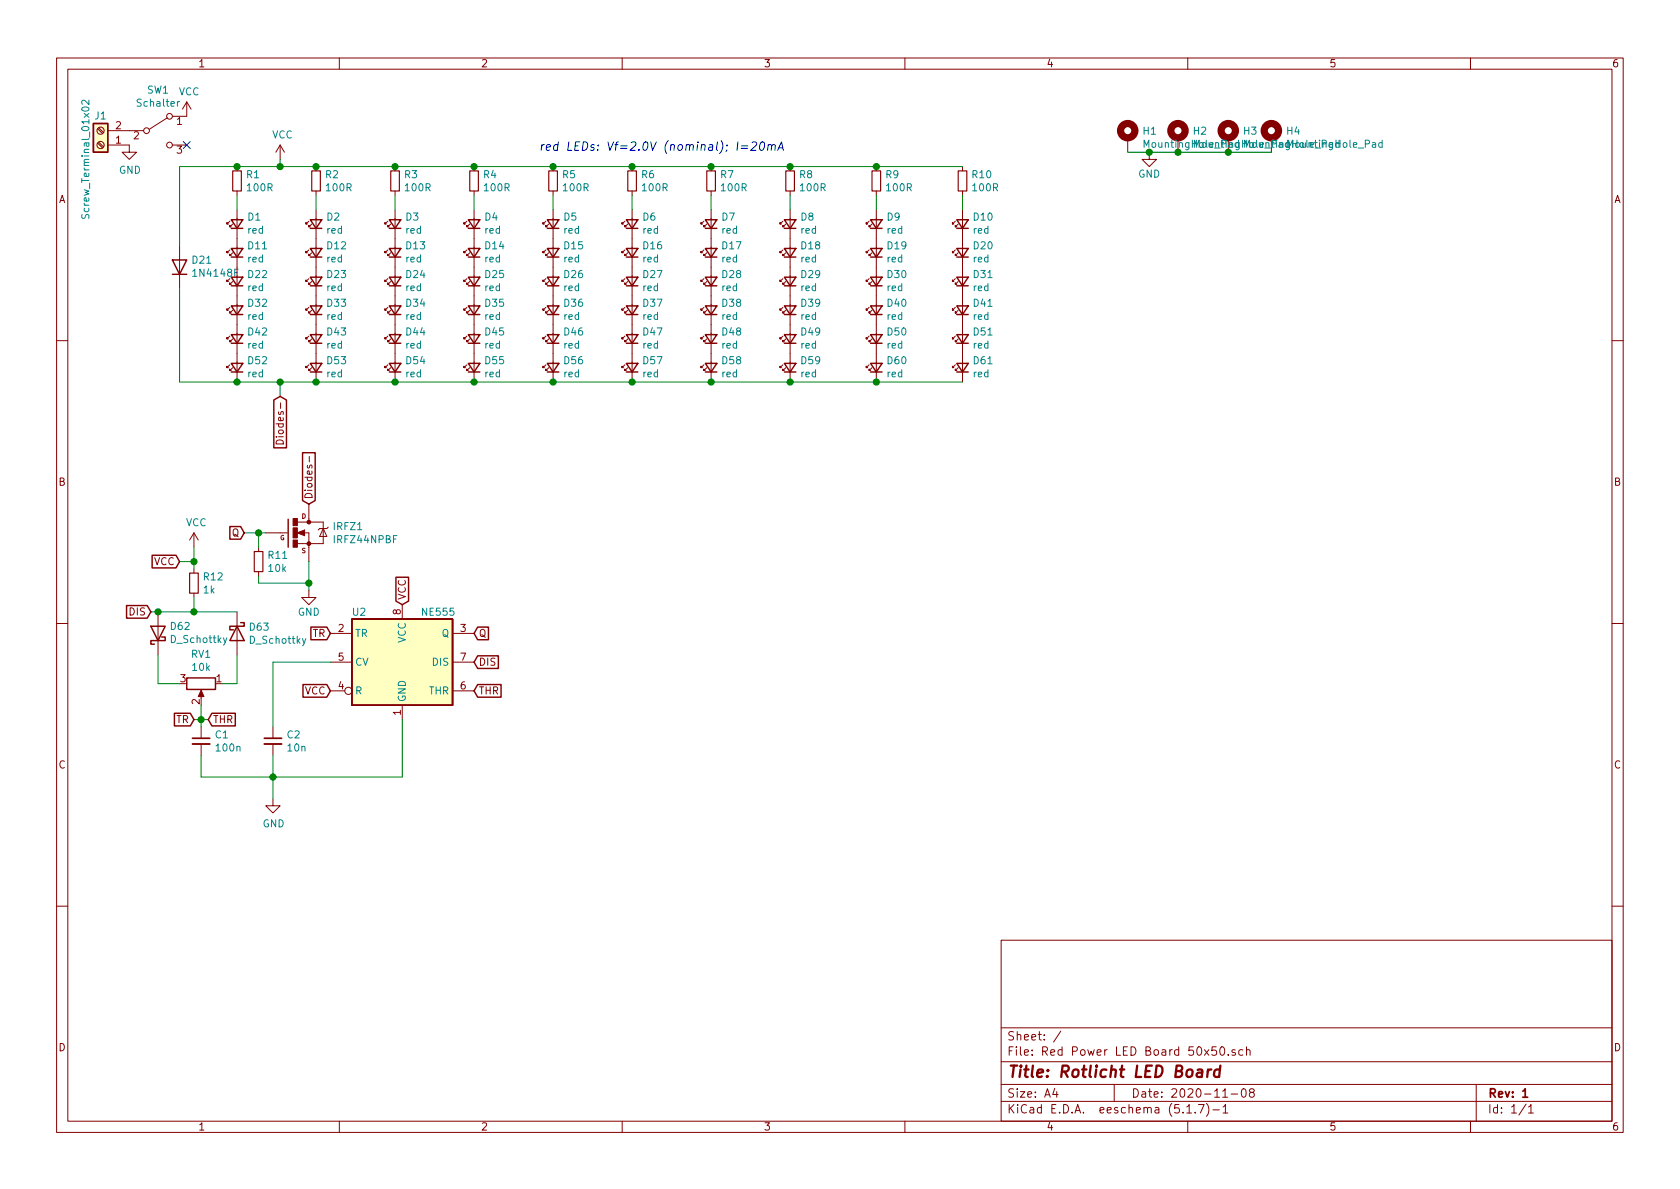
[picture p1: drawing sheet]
EESchema Schematic File Version 4
EELAYER 30 0
EELAYER END
$Descr A4 11693 8268
encoding utf-8
Sheet 1 1
Title "Rotlicht LED Board"
Date "2020-11-08"
Rev "1"
Comp ""
Comment1 ""
Comment2 ""
Comment3 ""
Comment4 ""
$EndDescr
$Comp
L Device:LED_Small D1
U 1 1
P 1650 1550
F 0 "D1" V 1696 1482 50  0000 R CNN
F 1 "red" V 1605 1482 50  0000 R CNN
F 2 "LED_SMD:LED_0805_2012Metric" V 1650 1550 50  0001 C CNN
F 3 "~" V 1650 1550 50  0001 C CNN
F 4 "C84256" H 1650 1550 50  0001 C CNN "LCSC Part #"
	1    1650 1550
	0    -1   -1   0   
$EndComp
$Comp
L Device:R_Small R1
U 1 1
P 1650 1250
F 0 "R1" H 1709 1296 50  0000 L CNN
F 1 "100R" H 1709 1205 50  0000 L CNN
F 2 "Resistor_SMD:R_1206_3216Metric" H 1650 1250 50  0001 C CNN
F 3 "~" H 1650 1250 50  0001 C CNN
F 4 "C17901" H 1650 1250 50  0001 C CNN "LCSC Part #"
	1    1650 1250
	1    0    0    -1  
$EndComp
$Comp
L Device:LED_Small D11
U 1 1
P 1650 1750
F 0 "D11" V 1696 1682 50  0000 R CNN
F 1 "red" V 1605 1682 50  0000 R CNN
F 2 "LED_SMD:LED_0805_2012Metric" V 1650 1750 50  0001 C CNN
F 3 "~" V 1650 1750 50  0001 C CNN
F 4 "C84256" H 1650 1750 50  0001 C CNN "LCSC Part #"
	1    1650 1750
	0    -1   -1   0   
$EndComp
$Comp
L Device:LED_Small D22
U 1 1
P 1650 1950
F 0 "D22" V 1696 1882 50  0000 R CNN
F 1 "red" V 1605 1882 50  0000 R CNN
F 2 "LED_SMD:LED_0805_2012Metric" V 1650 1950 50  0001 C CNN
F 3 "~" V 1650 1950 50  0001 C CNN
F 4 "C84256" H 1650 1950 50  0001 C CNN "LCSC Part #"
	1    1650 1950
	0    -1   -1   0   
$EndComp
$Comp
L Device:LED_Small D32
U 1 1
P 1650 2150
F 0 "D32" V 1696 2082 50  0000 R CNN
F 1 "red" V 1605 2082 50  0000 R CNN
F 2 "LED_SMD:LED_0805_2012Metric" V 1650 2150 50  0001 C CNN
F 3 "~" V 1650 2150 50  0001 C CNN
F 4 "C84256" H 1650 2150 50  0001 C CNN "LCSC Part #"
	1    1650 2150
	0    -1   -1   0   
$EndComp
$Comp
L Device:LED_Small D42
U 1 1
P 1650 2350
F 0 "D42" V 1696 2282 50  0000 R CNN
F 1 "red" V 1605 2282 50  0000 R CNN
F 2 "LED_SMD:LED_0805_2012Metric" V 1650 2350 50  0001 C CNN
F 3 "~" V 1650 2350 50  0001 C CNN
F 4 "C84256" H 1650 2350 50  0001 C CNN "LCSC Part #"
	1    1650 2350
	0    -1   -1   0   
$EndComp
$Comp
L Device:LED_Small D52
U 1 1
P 1650 2550
F 0 "D52" V 1696 2482 50  0000 R CNN
F 1 "red" V 1605 2482 50  0000 R CNN
F 2 "LED_SMD:LED_0805_2012Metric" V 1650 2550 50  0001 C CNN
F 3 "~" V 1650 2550 50  0001 C CNN
F 4 "C84256" H 1650 2550 50  0001 C CNN "LCSC Part #"
	1    1650 2550
	0    -1   -1   0   
$EndComp
$Comp
L Device:LED_Small D2
U 1 1
P 2200 1550
F 0 "D2" V 2246 1482 50  0000 R CNN
F 1 "red" V 2155 1482 50  0000 R CNN
F 2 "LED_SMD:LED_0805_2012Metric" V 2200 1550 50  0001 C CNN
F 3 "~" V 2200 1550 50  0001 C CNN
F 4 "C84256" H 2200 1550 50  0001 C CNN "LCSC Part #"
	1    2200 1550
	0    -1   -1   0   
$EndComp
$Comp
L Device:R_Small R2
U 1 1
P 2200 1250
F 0 "R2" H 2259 1296 50  0000 L CNN
F 1 "100R" H 2259 1205 50  0000 L CNN
F 2 "Resistor_SMD:R_1206_3216Metric" H 2200 1250 50  0001 C CNN
F 3 "~" H 2200 1250 50  0001 C CNN
F 4 "C17901" H 2200 1250 50  0001 C CNN "LCSC Part #"
	1    2200 1250
	1    0    0    -1  
$EndComp
$Comp
L Device:LED_Small D12
U 1 1
P 2200 1750
F 0 "D12" V 2246 1682 50  0000 R CNN
F 1 "red" V 2155 1682 50  0000 R CNN
F 2 "LED_SMD:LED_0805_2012Metric" V 2200 1750 50  0001 C CNN
F 3 "~" V 2200 1750 50  0001 C CNN
F 4 "C84256" H 2200 1750 50  0001 C CNN "LCSC Part #"
	1    2200 1750
	0    -1   -1   0   
$EndComp
$Comp
L Device:LED_Small D23
U 1 1
P 2200 1950
F 0 "D23" V 2246 1882 50  0000 R CNN
F 1 "red" V 2155 1882 50  0000 R CNN
F 2 "LED_SMD:LED_0805_2012Metric" V 2200 1950 50  0001 C CNN
F 3 "~" V 2200 1950 50  0001 C CNN
F 4 "C84256" H 2200 1950 50  0001 C CNN "LCSC Part #"
	1    2200 1950
	0    -1   -1   0   
$EndComp
$Comp
L Device:LED_Small D33
U 1 1
P 2200 2150
F 0 "D33" V 2246 2082 50  0000 R CNN
F 1 "red" V 2155 2082 50  0000 R CNN
F 2 "LED_SMD:LED_0805_2012Metric" V 2200 2150 50  0001 C CNN
F 3 "~" V 2200 2150 50  0001 C CNN
F 4 "C84256" H 2200 2150 50  0001 C CNN "LCSC Part #"
	1    2200 2150
	0    -1   -1   0   
$EndComp
$Comp
L Device:LED_Small D43
U 1 1
P 2200 2350
F 0 "D43" V 2246 2282 50  0000 R CNN
F 1 "red" V 2155 2282 50  0000 R CNN
F 2 "LED_SMD:LED_0805_2012Metric" V 2200 2350 50  0001 C CNN
F 3 "~" V 2200 2350 50  0001 C CNN
F 4 "C84256" H 2200 2350 50  0001 C CNN "LCSC Part #"
	1    2200 2350
	0    -1   -1   0   
$EndComp
$Comp
L Device:LED_Small D53
U 1 1
P 2200 2550
F 0 "D53" V 2246 2482 50  0000 R CNN
F 1 "red" V 2155 2482 50  0000 R CNN
F 2 "LED_SMD:LED_0805_2012Metric" V 2200 2550 50  0001 C CNN
F 3 "~" V 2200 2550 50  0001 C CNN
F 4 "C84256" H 2200 2550 50  0001 C CNN "LCSC Part #"
	1    2200 2550
	0    -1   -1   0   
$EndComp
$Comp
L Device:LED_Small D3
U 1 1
P 2750 1550
F 0 "D3" V 2796 1482 50  0000 R CNN
F 1 "red" V 2705 1482 50  0000 R CNN
F 2 "LED_SMD:LED_0805_2012Metric" V 2750 1550 50  0001 C CNN
F 3 "~" V 2750 1550 50  0001 C CNN
F 4 "C84256" H 2750 1550 50  0001 C CNN "LCSC Part #"
	1    2750 1550
	0    -1   -1   0   
$EndComp
$Comp
L Device:R_Small R3
U 1 1
P 2750 1250
F 0 "R3" H 2809 1296 50  0000 L CNN
F 1 "100R" H 2809 1205 50  0000 L CNN
F 2 "Resistor_SMD:R_1206_3216Metric" H 2750 1250 50  0001 C CNN
F 3 "~" H 2750 1250 50  0001 C CNN
F 4 "C17901" H 2750 1250 50  0001 C CNN "LCSC Part #"
	1    2750 1250
	1    0    0    -1  
$EndComp
$Comp
L Device:LED_Small D13
U 1 1
P 2750 1750
F 0 "D13" V 2796 1682 50  0000 R CNN
F 1 "red" V 2705 1682 50  0000 R CNN
F 2 "LED_SMD:LED_0805_2012Metric" V 2750 1750 50  0001 C CNN
F 3 "~" V 2750 1750 50  0001 C CNN
F 4 "C84256" H 2750 1750 50  0001 C CNN "LCSC Part #"
	1    2750 1750
	0    -1   -1   0   
$EndComp
$Comp
L Device:LED_Small D24
U 1 1
P 2750 1950
F 0 "D24" V 2796 1882 50  0000 R CNN
F 1 "red" V 2705 1882 50  0000 R CNN
F 2 "LED_SMD:LED_0805_2012Metric" V 2750 1950 50  0001 C CNN
F 3 "~" V 2750 1950 50  0001 C CNN
F 4 "C84256" H 2750 1950 50  0001 C CNN "LCSC Part #"
	1    2750 1950
	0    -1   -1   0   
$EndComp
$Comp
L Device:LED_Small D34
U 1 1
P 2750 2150
F 0 "D34" V 2796 2082 50  0000 R CNN
F 1 "red" V 2705 2082 50  0000 R CNN
F 2 "LED_SMD:LED_0805_2012Metric" V 2750 2150 50  0001 C CNN
F 3 "~" V 2750 2150 50  0001 C CNN
F 4 "C84256" H 2750 2150 50  0001 C CNN "LCSC Part #"
	1    2750 2150
	0    -1   -1   0   
$EndComp
$Comp
L Device:LED_Small D44
U 1 1
P 2750 2350
F 0 "D44" V 2796 2282 50  0000 R CNN
F 1 "red" V 2705 2282 50  0000 R CNN
F 2 "LED_SMD:LED_0805_2012Metric" V 2750 2350 50  0001 C CNN
F 3 "~" V 2750 2350 50  0001 C CNN
F 4 "C84256" H 2750 2350 50  0001 C CNN "LCSC Part #"
	1    2750 2350
	0    -1   -1   0   
$EndComp
$Comp
L Device:LED_Small D54
U 1 1
P 2750 2550
F 0 "D54" V 2796 2482 50  0000 R CNN
F 1 "red" V 2705 2482 50  0000 R CNN
F 2 "LED_SMD:LED_0805_2012Metric" V 2750 2550 50  0001 C CNN
F 3 "~" V 2750 2550 50  0001 C CNN
F 4 "C84256" H 2750 2550 50  0001 C CNN "LCSC Part #"
	1    2750 2550
	0    -1   -1   0   
$EndComp
$Comp
L Device:LED_Small D4
U 1 1
P 3300 1550
F 0 "D4" V 3346 1482 50  0000 R CNN
F 1 "red" V 3255 1482 50  0000 R CNN
F 2 "LED_SMD:LED_0805_2012Metric" V 3300 1550 50  0001 C CNN
F 3 "~" V 3300 1550 50  0001 C CNN
F 4 "C84256" H 3300 1550 50  0001 C CNN "LCSC Part #"
	1    3300 1550
	0    -1   -1   0   
$EndComp
$Comp
L Device:R_Small R4
U 1 1
P 3300 1250
F 0 "R4" H 3359 1296 50  0000 L CNN
F 1 "100R" H 3359 1205 50  0000 L CNN
F 2 "Resistor_SMD:R_1206_3216Metric" H 3300 1250 50  0001 C CNN
F 3 "~" H 3300 1250 50  0001 C CNN
F 4 "C17901" H 3300 1250 50  0001 C CNN "LCSC Part #"
	1    3300 1250
	1    0    0    -1  
$EndComp
$Comp
L Device:LED_Small D14
U 1 1
P 3300 1750
F 0 "D14" V 3346 1682 50  0000 R CNN
F 1 "red" V 3255 1682 50  0000 R CNN
F 2 "LED_SMD:LED_0805_2012Metric" V 3300 1750 50  0001 C CNN
F 3 "~" V 3300 1750 50  0001 C CNN
F 4 "C84256" H 3300 1750 50  0001 C CNN "LCSC Part #"
	1    3300 1750
	0    -1   -1   0   
$EndComp
$Comp
L Device:LED_Small D25
U 1 1
P 3300 1950
F 0 "D25" V 3346 1882 50  0000 R CNN
F 1 "red" V 3255 1882 50  0000 R CNN
F 2 "LED_SMD:LED_0805_2012Metric" V 3300 1950 50  0001 C CNN
F 3 "~" V 3300 1950 50  0001 C CNN
F 4 "C84256" H 3300 1950 50  0001 C CNN "LCSC Part #"
	1    3300 1950
	0    -1   -1   0   
$EndComp
$Comp
L Device:LED_Small D35
U 1 1
P 3300 2150
F 0 "D35" V 3346 2082 50  0000 R CNN
F 1 "red" V 3255 2082 50  0000 R CNN
F 2 "LED_SMD:LED_0805_2012Metric" V 3300 2150 50  0001 C CNN
F 3 "~" V 3300 2150 50  0001 C CNN
F 4 "C84256" H 3300 2150 50  0001 C CNN "LCSC Part #"
	1    3300 2150
	0    -1   -1   0   
$EndComp
$Comp
L Device:LED_Small D45
U 1 1
P 3300 2350
F 0 "D45" V 3346 2282 50  0000 R CNN
F 1 "red" V 3255 2282 50  0000 R CNN
F 2 "LED_SMD:LED_0805_2012Metric" V 3300 2350 50  0001 C CNN
F 3 "~" V 3300 2350 50  0001 C CNN
F 4 "C84256" H 3300 2350 50  0001 C CNN "LCSC Part #"
	1    3300 2350
	0    -1   -1   0   
$EndComp
$Comp
L Device:LED_Small D55
U 1 1
P 3300 2550
F 0 "D55" V 3346 2482 50  0000 R CNN
F 1 "red" V 3255 2482 50  0000 R CNN
F 2 "LED_SMD:LED_0805_2012Metric" V 3300 2550 50  0001 C CNN
F 3 "~" V 3300 2550 50  0001 C CNN
F 4 "C84256" H 3300 2550 50  0001 C CNN "LCSC Part #"
	1    3300 2550
	0    -1   -1   0   
$EndComp
$Comp
L Device:LED_Small D5
U 1 1
P 3850 1550
F 0 "D5" V 3896 1482 50  0000 R CNN
F 1 "red" V 3805 1482 50  0000 R CNN
F 2 "LED_SMD:LED_0805_2012Metric" V 3850 1550 50  0001 C CNN
F 3 "~" V 3850 1550 50  0001 C CNN
F 4 "C84256" H 3850 1550 50  0001 C CNN "LCSC Part #"
	1    3850 1550
	0    -1   -1   0   
$EndComp
$Comp
L Device:R_Small R5
U 1 1
P 3850 1250
F 0 "R5" H 3909 1296 50  0000 L CNN
F 1 "100R" H 3909 1205 50  0000 L CNN
F 2 "Resistor_SMD:R_1206_3216Metric" H 3850 1250 50  0001 C CNN
F 3 "~" H 3850 1250 50  0001 C CNN
F 4 "C17901" H 3850 1250 50  0001 C CNN "LCSC Part #"
	1    3850 1250
	1    0    0    -1  
$EndComp
$Comp
L Device:LED_Small D15
U 1 1
P 3850 1750
F 0 "D15" V 3896 1682 50  0000 R CNN
F 1 "red" V 3805 1682 50  0000 R CNN
F 2 "LED_SMD:LED_0805_2012Metric" V 3850 1750 50  0001 C CNN
F 3 "~" V 3850 1750 50  0001 C CNN
F 4 "C84256" H 3850 1750 50  0001 C CNN "LCSC Part #"
	1    3850 1750
	0    -1   -1   0   
$EndComp
$Comp
L Device:LED_Small D26
U 1 1
P 3850 1950
F 0 "D26" V 3896 1882 50  0000 R CNN
F 1 "red" V 3805 1882 50  0000 R CNN
F 2 "LED_SMD:LED_0805_2012Metric" V 3850 1950 50  0001 C CNN
F 3 "~" V 3850 1950 50  0001 C CNN
F 4 "C84256" H 3850 1950 50  0001 C CNN "LCSC Part #"
	1    3850 1950
	0    -1   -1   0   
$EndComp
$Comp
L Device:LED_Small D36
U 1 1
P 3850 2150
F 0 "D36" V 3896 2082 50  0000 R CNN
F 1 "red" V 3805 2082 50  0000 R CNN
F 2 "LED_SMD:LED_0805_2012Metric" V 3850 2150 50  0001 C CNN
F 3 "~" V 3850 2150 50  0001 C CNN
F 4 "C84256" H 3850 2150 50  0001 C CNN "LCSC Part #"
	1    3850 2150
	0    -1   -1   0   
$EndComp
$Comp
L Device:LED_Small D46
U 1 1
P 3850 2350
F 0 "D46" V 3896 2282 50  0000 R CNN
F 1 "red" V 3805 2282 50  0000 R CNN
F 2 "LED_SMD:LED_0805_2012Metric" V 3850 2350 50  0001 C CNN
F 3 "~" V 3850 2350 50  0001 C CNN
F 4 "C84256" H 3850 2350 50  0001 C CNN "LCSC Part #"
	1    3850 2350
	0    -1   -1   0   
$EndComp
$Comp
L Device:LED_Small D56
U 1 1
P 3850 2550
F 0 "D56" V 3896 2482 50  0000 R CNN
F 1 "red" V 3805 2482 50  0000 R CNN
F 2 "LED_SMD:LED_0805_2012Metric" V 3850 2550 50  0001 C CNN
F 3 "~" V 3850 2550 50  0001 C CNN
F 4 "C84256" H 3850 2550 50  0001 C CNN "LCSC Part #"
	1    3850 2550
	0    -1   -1   0   
$EndComp
$Comp
L Device:LED_Small D6
U 1 1
P 4400 1550
F 0 "D6" V 4446 1482 50  0000 R CNN
F 1 "red" V 4355 1482 50  0000 R CNN
F 2 "LED_SMD:LED_0805_2012Metric" V 4400 1550 50  0001 C CNN
F 3 "~" V 4400 1550 50  0001 C CNN
F 4 "C84256" H 4400 1550 50  0001 C CNN "LCSC Part #"
	1    4400 1550
	0    -1   -1   0   
$EndComp
$Comp
L Device:R_Small R6
U 1 1
P 4400 1250
F 0 "R6" H 4459 1296 50  0000 L CNN
F 1 "100R" H 4459 1205 50  0000 L CNN
F 2 "Resistor_SMD:R_1206_3216Metric" H 4400 1250 50  0001 C CNN
F 3 "~" H 4400 1250 50  0001 C CNN
F 4 "C17901" H 4400 1250 50  0001 C CNN "LCSC Part #"
	1    4400 1250
	1    0    0    -1  
$EndComp
$Comp
L Device:LED_Small D16
U 1 1
P 4400 1750
F 0 "D16" V 4446 1682 50  0000 R CNN
F 1 "red" V 4355 1682 50  0000 R CNN
F 2 "LED_SMD:LED_0805_2012Metric" V 4400 1750 50  0001 C CNN
F 3 "~" V 4400 1750 50  0001 C CNN
F 4 "C84256" H 4400 1750 50  0001 C CNN "LCSC Part #"
	1    4400 1750
	0    -1   -1   0   
$EndComp
$Comp
L Device:LED_Small D27
U 1 1
P 4400 1950
F 0 "D27" V 4446 1882 50  0000 R CNN
F 1 "red" V 4355 1882 50  0000 R CNN
F 2 "LED_SMD:LED_0805_2012Metric" V 4400 1950 50  0001 C CNN
F 3 "~" V 4400 1950 50  0001 C CNN
F 4 "C84256" H 4400 1950 50  0001 C CNN "LCSC Part #"
	1    4400 1950
	0    -1   -1   0   
$EndComp
$Comp
L Device:LED_Small D37
U 1 1
P 4400 2150
F 0 "D37" V 4446 2082 50  0000 R CNN
F 1 "red" V 4355 2082 50  0000 R CNN
F 2 "LED_SMD:LED_0805_2012Metric" V 4400 2150 50  0001 C CNN
F 3 "~" V 4400 2150 50  0001 C CNN
F 4 "C84256" H 4400 2150 50  0001 C CNN "LCSC Part #"
	1    4400 2150
	0    -1   -1   0   
$EndComp
$Comp
L Device:LED_Small D47
U 1 1
P 4400 2350
F 0 "D47" V 4446 2282 50  0000 R CNN
F 1 "red" V 4355 2282 50  0000 R CNN
F 2 "LED_SMD:LED_0805_2012Metric" V 4400 2350 50  0001 C CNN
F 3 "~" V 4400 2350 50  0001 C CNN
F 4 "C84256" H 4400 2350 50  0001 C CNN "LCSC Part #"
	1    4400 2350
	0    -1   -1   0   
$EndComp
$Comp
L Device:LED_Small D57
U 1 1
P 4400 2550
F 0 "D57" V 4446 2482 50  0000 R CNN
F 1 "red" V 4355 2482 50  0000 R CNN
F 2 "LED_SMD:LED_0805_2012Metric" V 4400 2550 50  0001 C CNN
F 3 "~" V 4400 2550 50  0001 C CNN
F 4 "C84256" H 4400 2550 50  0001 C CNN "LCSC Part #"
	1    4400 2550
	0    -1   -1   0   
$EndComp
$Comp
L Device:LED_Small D7
U 1 1
P 4950 1550
F 0 "D7" V 4996 1482 50  0000 R CNN
F 1 "red" V 4905 1482 50  0000 R CNN
F 2 "LED_SMD:LED_0805_2012Metric" V 4950 1550 50  0001 C CNN
F 3 "~" V 4950 1550 50  0001 C CNN
F 4 "C84256" H 4950 1550 50  0001 C CNN "LCSC Part #"
	1    4950 1550
	0    -1   -1   0   
$EndComp
$Comp
L Device:R_Small R7
U 1 1
P 4950 1250
F 0 "R7" H 5009 1296 50  0000 L CNN
F 1 "100R" H 5009 1205 50  0000 L CNN
F 2 "Resistor_SMD:R_1206_3216Metric" H 4950 1250 50  0001 C CNN
F 3 "~" H 4950 1250 50  0001 C CNN
F 4 "C17901" H 4950 1250 50  0001 C CNN "LCSC Part #"
	1    4950 1250
	1    0    0    -1  
$EndComp
$Comp
L Device:LED_Small D17
U 1 1
P 4950 1750
F 0 "D17" V 4996 1682 50  0000 R CNN
F 1 "red" V 4905 1682 50  0000 R CNN
F 2 "LED_SMD:LED_0805_2012Metric" V 4950 1750 50  0001 C CNN
F 3 "~" V 4950 1750 50  0001 C CNN
F 4 "C84256" H 4950 1750 50  0001 C CNN "LCSC Part #"
	1    4950 1750
	0    -1   -1   0   
$EndComp
$Comp
L Device:LED_Small D28
U 1 1
P 4950 1950
F 0 "D28" V 4996 1882 50  0000 R CNN
F 1 "red" V 4905 1882 50  0000 R CNN
F 2 "LED_SMD:LED_0805_2012Metric" V 4950 1950 50  0001 C CNN
F 3 "~" V 4950 1950 50  0001 C CNN
F 4 "C84256" H 4950 1950 50  0001 C CNN "LCSC Part #"
	1    4950 1950
	0    -1   -1   0   
$EndComp
$Comp
L Device:LED_Small D38
U 1 1
P 4950 2150
F 0 "D38" V 4996 2082 50  0000 R CNN
F 1 "red" V 4905 2082 50  0000 R CNN
F 2 "LED_SMD:LED_0805_2012Metric" V 4950 2150 50  0001 C CNN
F 3 "~" V 4950 2150 50  0001 C CNN
F 4 "C84256" H 4950 2150 50  0001 C CNN "LCSC Part #"
	1    4950 2150
	0    -1   -1   0   
$EndComp
$Comp
L Device:LED_Small D48
U 1 1
P 4950 2350
F 0 "D48" V 4996 2282 50  0000 R CNN
F 1 "red" V 4905 2282 50  0000 R CNN
F 2 "LED_SMD:LED_0805_2012Metric" V 4950 2350 50  0001 C CNN
F 3 "~" V 4950 2350 50  0001 C CNN
F 4 "C84256" H 4950 2350 50  0001 C CNN "LCSC Part #"
	1    4950 2350
	0    -1   -1   0   
$EndComp
$Comp
L Device:LED_Small D58
U 1 1
P 4950 2550
F 0 "D58" V 4996 2482 50  0000 R CNN
F 1 "red" V 4905 2482 50  0000 R CNN
F 2 "LED_SMD:LED_0805_2012Metric" V 4950 2550 50  0001 C CNN
F 3 "~" V 4950 2550 50  0001 C CNN
F 4 "C84256" H 4950 2550 50  0001 C CNN "LCSC Part #"
	1    4950 2550
	0    -1   -1   0   
$EndComp
$Comp
L Device:LED_Small D8
U 1 1
P 5500 1550
F 0 "D8" V 5546 1482 50  0000 R CNN
F 1 "red" V 5455 1482 50  0000 R CNN
F 2 "LED_SMD:LED_0805_2012Metric" V 5500 1550 50  0001 C CNN
F 3 "~" V 5500 1550 50  0001 C CNN
F 4 "C84256" H 5500 1550 50  0001 C CNN "LCSC Part #"
	1    5500 1550
	0    -1   -1   0   
$EndComp
$Comp
L Device:R_Small R8
U 1 1
P 5500 1250
F 0 "R8" H 5559 1296 50  0000 L CNN
F 1 "100R" H 5559 1205 50  0000 L CNN
F 2 "Resistor_SMD:R_1206_3216Metric" H 5500 1250 50  0001 C CNN
F 3 "~" H 5500 1250 50  0001 C CNN
F 4 "C17901" H 5500 1250 50  0001 C CNN "LCSC Part #"
	1    5500 1250
	1    0    0    -1  
$EndComp
$Comp
L Device:LED_Small D18
U 1 1
P 5500 1750
F 0 "D18" V 5546 1682 50  0000 R CNN
F 1 "red" V 5455 1682 50  0000 R CNN
F 2 "LED_SMD:LED_0805_2012Metric" V 5500 1750 50  0001 C CNN
F 3 "~" V 5500 1750 50  0001 C CNN
F 4 "C84256" H 5500 1750 50  0001 C CNN "LCSC Part #"
	1    5500 1750
	0    -1   -1   0   
$EndComp
$Comp
L Device:LED_Small D29
U 1 1
P 5500 1950
F 0 "D29" V 5546 1882 50  0000 R CNN
F 1 "red" V 5455 1882 50  0000 R CNN
F 2 "LED_SMD:LED_0805_2012Metric" V 5500 1950 50  0001 C CNN
F 3 "~" V 5500 1950 50  0001 C CNN
F 4 "C84256" H 5500 1950 50  0001 C CNN "LCSC Part #"
	1    5500 1950
	0    -1   -1   0   
$EndComp
$Comp
L Device:LED_Small D39
U 1 1
P 5500 2150
F 0 "D39" V 5546 2082 50  0000 R CNN
F 1 "red" V 5455 2082 50  0000 R CNN
F 2 "LED_SMD:LED_0805_2012Metric" V 5500 2150 50  0001 C CNN
F 3 "~" V 5500 2150 50  0001 C CNN
F 4 "C84256" H 5500 2150 50  0001 C CNN "LCSC Part #"
	1    5500 2150
	0    -1   -1   0   
$EndComp
$Comp
L Device:LED_Small D49
U 1 1
P 5500 2350
F 0 "D49" V 5546 2282 50  0000 R CNN
F 1 "red" V 5455 2282 50  0000 R CNN
F 2 "LED_SMD:LED_0805_2012Metric" V 5500 2350 50  0001 C CNN
F 3 "~" V 5500 2350 50  0001 C CNN
F 4 "C84256" H 5500 2350 50  0001 C CNN "LCSC Part #"
	1    5500 2350
	0    -1   -1   0   
$EndComp
$Comp
L Device:LED_Small D59
U 1 1
P 5500 2550
F 0 "D59" V 5546 2482 50  0000 R CNN
F 1 "red" V 5455 2482 50  0000 R CNN
F 2 "LED_SMD:LED_0805_2012Metric" V 5500 2550 50  0001 C CNN
F 3 "~" V 5500 2550 50  0001 C CNN
F 4 "C84256" H 5500 2550 50  0001 C CNN "LCSC Part #"
	1    5500 2550
	0    -1   -1   0   
$EndComp
$Comp
L Device:LED_Small D9
U 1 1
P 6100 1550
F 0 "D9" V 6146 1482 50  0000 R CNN
F 1 "red" V 6055 1482 50  0000 R CNN
F 2 "LED_SMD:LED_0805_2012Metric" V 6100 1550 50  0001 C CNN
F 3 "~" V 6100 1550 50  0001 C CNN
F 4 "C84256" H 6100 1550 50  0001 C CNN "LCSC Part #"
	1    6100 1550
	0    -1   -1   0   
$EndComp
$Comp
L Device:R_Small R9
U 1 1
P 6100 1250
F 0 "R9" H 6159 1296 50  0000 L CNN
F 1 "100R" H 6159 1205 50  0000 L CNN
F 2 "Resistor_SMD:R_1206_3216Metric" H 6100 1250 50  0001 C CNN
F 3 "~" H 6100 1250 50  0001 C CNN
F 4 "C17901" H 6100 1250 50  0001 C CNN "LCSC Part #"
	1    6100 1250
	1    0    0    -1  
$EndComp
$Comp
L Device:LED_Small D19
U 1 1
P 6100 1750
F 0 "D19" V 6146 1682 50  0000 R CNN
F 1 "red" V 6055 1682 50  0000 R CNN
F 2 "LED_SMD:LED_0805_2012Metric" V 6100 1750 50  0001 C CNN
F 3 "~" V 6100 1750 50  0001 C CNN
F 4 "C84256" H 6100 1750 50  0001 C CNN "LCSC Part #"
	1    6100 1750
	0    -1   -1   0   
$EndComp
$Comp
L Device:LED_Small D30
U 1 1
P 6100 1950
F 0 "D30" V 6146 1882 50  0000 R CNN
F 1 "red" V 6055 1882 50  0000 R CNN
F 2 "LED_SMD:LED_0805_2012Metric" V 6100 1950 50  0001 C CNN
F 3 "~" V 6100 1950 50  0001 C CNN
F 4 "C84256" H 6100 1950 50  0001 C CNN "LCSC Part #"
	1    6100 1950
	0    -1   -1   0   
$EndComp
$Comp
L Device:LED_Small D40
U 1 1
P 6100 2150
F 0 "D40" V 6146 2082 50  0000 R CNN
F 1 "red" V 6055 2082 50  0000 R CNN
F 2 "LED_SMD:LED_0805_2012Metric" V 6100 2150 50  0001 C CNN
F 3 "~" V 6100 2150 50  0001 C CNN
F 4 "C84256" H 6100 2150 50  0001 C CNN "LCSC Part #"
	1    6100 2150
	0    -1   -1   0   
$EndComp
$Comp
L Device:LED_Small D50
U 1 1
P 6100 2350
F 0 "D50" V 6146 2282 50  0000 R CNN
F 1 "red" V 6055 2282 50  0000 R CNN
F 2 "LED_SMD:LED_0805_2012Metric" V 6100 2350 50  0001 C CNN
F 3 "~" V 6100 2350 50  0001 C CNN
F 4 "C84256" H 6100 2350 50  0001 C CNN "LCSC Part #"
	1    6100 2350
	0    -1   -1   0   
$EndComp
$Comp
L Device:LED_Small D60
U 1 1
P 6100 2550
F 0 "D60" V 6146 2482 50  0000 R CNN
F 1 "red" V 6055 2482 50  0000 R CNN
F 2 "LED_SMD:LED_0805_2012Metric" V 6100 2550 50  0001 C CNN
F 3 "~" V 6100 2550 50  0001 C CNN
F 4 "C84256" H 6100 2550 50  0001 C CNN "LCSC Part #"
	1    6100 2550
	0    -1   -1   0   
$EndComp
$Comp
L Device:LED_Small D10
U 1 1
P 6700 1550
F 0 "D10" V 6746 1482 50  0000 R CNN
F 1 "red" V 6655 1482 50  0000 R CNN
F 2 "LED_SMD:LED_0805_2012Metric" V 6700 1550 50  0001 C CNN
F 3 "~" V 6700 1550 50  0001 C CNN
F 4 "C84256" H 6700 1550 50  0001 C CNN "LCSC Part #"
	1    6700 1550
	0    -1   -1   0   
$EndComp
$Comp
L Device:R_Small R10
U 1 1
P 6700 1250
F 0 "R10" H 6759 1296 50  0000 L CNN
F 1 "100R" H 6759 1205 50  0000 L CNN
F 2 "Resistor_SMD:R_1206_3216Metric" H 6700 1250 50  0001 C CNN
F 3 "~" H 6700 1250 50  0001 C CNN
F 4 "C17901" H 6700 1250 50  0001 C CNN "LCSC Part #"
	1    6700 1250
	1    0    0    -1  
$EndComp
$Comp
L Device:LED_Small D20
U 1 1
P 6700 1750
F 0 "D20" V 6746 1682 50  0000 R CNN
F 1 "red" V 6655 1682 50  0000 R CNN
F 2 "LED_SMD:LED_0805_2012Metric" V 6700 1750 50  0001 C CNN
F 3 "~" V 6700 1750 50  0001 C CNN
F 4 "C84256" H 6700 1750 50  0001 C CNN "LCSC Part #"
	1    6700 1750
	0    -1   -1   0   
$EndComp
$Comp
L Device:LED_Small D31
U 1 1
P 6700 1950
F 0 "D31" V 6746 1882 50  0000 R CNN
F 1 "red" V 6655 1882 50  0000 R CNN
F 2 "LED_SMD:LED_0805_2012Metric" V 6700 1950 50  0001 C CNN
F 3 "~" V 6700 1950 50  0001 C CNN
F 4 "C84256" H 6700 1950 50  0001 C CNN "LCSC Part #"
	1    6700 1950
	0    -1   -1   0   
$EndComp
$Comp
L Device:LED_Small D41
U 1 1
P 6700 2150
F 0 "D41" V 6746 2082 50  0000 R CNN
F 1 "red" V 6655 2082 50  0000 R CNN
F 2 "LED_SMD:LED_0805_2012Metric" V 6700 2150 50  0001 C CNN
F 3 "~" V 6700 2150 50  0001 C CNN
F 4 "C84256" H 6700 2150 50  0001 C CNN "LCSC Part #"
	1    6700 2150
	0    -1   -1   0   
$EndComp
$Comp
L Device:LED_Small D51
U 1 1
P 6700 2350
F 0 "D51" V 6746 2282 50  0000 R CNN
F 1 "red" V 6655 2282 50  0000 R CNN
F 2 "LED_SMD:LED_0805_2012Metric" V 6700 2350 50  0001 C CNN
F 3 "~" V 6700 2350 50  0001 C CNN
F 4 "C84256" H 6700 2350 50  0001 C CNN "LCSC Part #"
	1    6700 2350
	0    -1   -1   0   
$EndComp
$Comp
L Device:LED_Small D61
U 1 1
P 6700 2550
F 0 "D61" V 6746 2482 50  0000 R CNN
F 1 "red" V 6655 2482 50  0000 R CNN
F 2 "LED_SMD:LED_0805_2012Metric" V 6700 2550 50  0001 C CNN
F 3 "~" V 6700 2550 50  0001 C CNN
F 4 "C84256" H 6700 2550 50  0001 C CNN "LCSC Part #"
	1    6700 2550
	0    -1   -1   0   
$EndComp
Wire Wire Line
	1650 1450 1650 1350
Wire Wire Line
	2200 1450 2200 1350
Wire Wire Line
	2750 1450 2750 1350
Wire Wire Line
	3300 1450 3300 1350
Wire Wire Line
	3850 1450 3850 1350
Wire Wire Line
	4400 1350 4400 1450
Wire Wire Line
	4950 1350 4950 1450
Wire Wire Line
	5500 1350 5500 1450
Wire Wire Line
	6100 1350 6100 1450
Wire Wire Line
	6700 1350 6700 1450
Connection ~ 2200 2650
Connection ~ 2750 2650
Wire Wire Line
	2750 2650 3300 2650
Connection ~ 3300 2650
Wire Wire Line
	3300 2650 3850 2650
Connection ~ 3850 2650
Wire Wire Line
	3850 2650 4400 2650
Connection ~ 4400 2650
Wire Wire Line
	4400 2650 4950 2650
Connection ~ 4950 2650
Wire Wire Line
	4950 2650 5500 2650
Connection ~ 5500 2650
Wire Wire Line
	5500 2650 6100 2650
Connection ~ 6100 2650
Wire Wire Line
	6100 2650 6700 2650
Connection ~ 2200 1150
Wire Wire Line
	2200 1150 2750 1150
Connection ~ 2750 1150
Wire Wire Line
	2750 1150 3300 1150
Connection ~ 3300 1150
Wire Wire Line
	3300 1150 3850 1150
Connection ~ 3850 1150
Wire Wire Line
	3850 1150 4400 1150
Connection ~ 4400 1150
Wire Wire Line
	4400 1150 4950 1150
Connection ~ 4950 1150
Wire Wire Line
	4950 1150 5500 1150
Connection ~ 5500 1150
Wire Wire Line
	5500 1150 6100 1150
Connection ~ 6100 1150
Wire Wire Line
	6100 1150 6700 1150
$Comp
L power:VCC #PWR04
U 1 1
P 1950 1100
F 0 "#PWR04" H 1950 950 50  0001 C CNN
F 1 "VCC" H 1967 1273 50  0000 C CNN
F 2 "" H 1950 1100 50  0001 C CNN
F 3 "" H 1950 1100 50  0001 C CNN
	1    1950 1100
	1    0    0    -1  
$EndComp
$Comp
L power:GND #PWR05
U 1 1
P 2150 4100
F 0 "#PWR05" H 2150 3850 50  0001 C CNN
F 1 "GND" H 2150 3950 50  0000 C CNN
F 2 "" H 2150 4100 50  0001 C CNN
F 3 "" H 2150 4100 50  0001 C CNN
	1    2150 4100
	1    0    0    -1  
$EndComp
$Comp
L Connector:Screw_Terminal_01x02 J1
U 1 1
P 700 1000
F 0 "J1" H 700 800 50  0000 C CNN
F 1 "Screw_Terminal_01x02" V 800 1100 50  0000 C CNN
F 2 "TerminalBlock:TerminalBlock_bornier-2_P5.08mm" H 700 1000 50  0001 C CNN
F 3 "~" H 700 1000 50  0001 C CNN
	1    700  1000
	-1   0    0    1   
$EndComp
$Comp
L power:VCC #PWR01
U 1 1
P 1300 800
F 0 "#PWR01" H 1300 650 50  0001 C CNN
F 1 "VCC" H 1317 973 50  0000 C CNN
F 2 "" H 1300 800 50  0001 C CNN
F 3 "" H 1300 800 50  0001 C CNN
	1    1300 800 
	1    0    0    -1  
$EndComp
$Comp
L power:GND #PWR02
U 1 1
P 900 1000
F 0 "#PWR02" H 900 750 50  0001 C CNN
F 1 "GND" H 905 827 50  0000 C CNN
F 2 "" H 900 1000 50  0001 C CNN
F 3 "" H 900 1000 50  0001 C CNN
	1    900  1000
	1    0    0    -1  
$EndComp
$Comp
L Red-Power-LED-Board-50x50-rescue:NE555-Timer U2
U 1 1
P 2800 4600
F 0 "U2" H 2500 4950 50  0000 C CNN
F 1 "NE555" H 3050 4950 50  0000 C CNN
F 2 "Package_DIP:DIP-8_W7.62mm_LongPads" H 2800 4600 50  0001 C CNN
F 3 "http://www.ti.com/lit/ds/symlink/ne555.pdf" H 2800 4600 50  0001 C CNN
	1    2800 4600
	1    0    0    -1  
$EndComp
$Comp
L Device:R_Small R12
U 1 1
P 1350 4050
F 0 "R12" H 1409 4096 50  0000 L CNN
F 1 "1k" H 1409 4005 50  0000 L CNN
F 2 "Resistor_SMD:R_0805_2012Metric" H 1350 4050 50  0001 C CNN
F 3 "~" H 1350 4050 50  0001 C CNN
F 4 "C17513" H 1350 4050 50  0001 C CNN "LCSC Part #"
	1    1350 4050
	1    0    0    -1  
$EndComp
$Comp
L Device:D_Schottky D62
U 1 1
P 1100 4400
F 0 "D62" V 1146 4321 50  0000 R CNN
F 1 "D_Schottky" V 1055 4321 50  0000 R CNN
F 2 "Diode_SMD:D_0805_2012Metric" H 1100 4400 50  0001 C CNN
F 3 "~" H 1100 4400 50  0001 C CNN
F 4 "C2480" H 1100 4400 50  0001 C CNN "LCSC Part #"
	1    1100 4400
	0    -1   -1   0   
$EndComp
$Comp
L Device:D_Schottky D63
U 1 1
P 1650 4400
F 0 "D63" V 1604 4479 50  0000 L CNN
F 1 "D_Schottky" V 1695 4479 50  0000 L CNN
F 2 "Diode_SMD:D_0805_2012Metric" H 1650 4400 50  0001 C CNN
F 3 "~" H 1650 4400 50  0001 C CNN
F 4 "C2480" H 1650 4400 50  0001 C CNN "LCSC Part #"
	1    1650 4400
	0    1    1    0   
$EndComp
$Comp
L Device:R_POT RV1
U 1 1
P 1400 4750
F 0 "RV1" V 1193 4750 50  0000 C CNN
F 1 "10k" V 1284 4750 50  0000 C CNN
F 2 "_Custom:THT_Poti" H 1400 4750 50  0001 C CNN
F 3 "~" H 1400 4750 50  0001 C CNN
	1    1400 4750
	0    1    1    0   
$EndComp
$Comp
L Device:C_Small C1
U 1 1
P 1400 5150
F 0 "C1" H 1492 5196 50  0000 L CNN
F 1 "100n" H 1492 5105 50  0000 L CNN
F 2 "Capacitor_SMD:C_0603_1608Metric" H 1400 5150 50  0001 C CNN
F 3 "~" H 1400 5150 50  0001 C CNN
F 4 "C14663" H 1400 5150 50  0001 C CNN "LCSC Part #"
	1    1400 5150
	1    0    0    -1  
$EndComp
$Comp
L Device:C_Small C2
U 1 1
P 1900 5150
F 0 "C2" H 1992 5196 50  0000 L CNN
F 1 "10n" H 1992 5105 50  0000 L CNN
F 2 "Capacitor_SMD:C_0603_1608Metric" H 1900 5150 50  0001 C CNN
F 3 "~" H 1900 5150 50  0001 C CNN
F 4 "C57112" H 1900 5150 50  0001 C CNN "LCSC Part #"
	1    1900 5150
	1    0    0    -1  
$EndComp
$Comp
L power:GND #PWR07
U 1 1
P 1900 5550
F 0 "#PWR07" H 1900 5300 50  0001 C CNN
F 1 "GND" H 1905 5377 50  0000 C CNN
F 2 "" H 1900 5550 50  0001 C CNN
F 3 "" H 1900 5550 50  0001 C CNN
	1    1900 5550
	1    0    0    -1  
$EndComp
$Comp
L power:VCC #PWR06
U 1 1
P 1350 3800
F 0 "#PWR06" H 1350 3650 50  0001 C CNN
F 1 "VCC" H 1367 3973 50  0000 C CNN
F 2 "" H 1350 3800 50  0001 C CNN
F 3 "" H 1350 3800 50  0001 C CNN
	1    1350 3800
	1    0    0    -1  
$EndComp
Wire Wire Line
	1900 5050 1900 4600
Wire Wire Line
	1900 5250 1900 5400
Wire Wire Line
	1900 5400 1400 5400
Wire Wire Line
	1400 5400 1400 5250
Connection ~ 1900 5400
Wire Wire Line
	1900 5400 1900 5550
Wire Wire Line
	1400 4900 1400 5000
Text GLabel 2300 4400 0    50   Input ~ 0
TR
Text GLabel 3300 4400 2    50   Input ~ 0
Q
Text GLabel 3300 4600 2    50   Input ~ 0
DIS
Text GLabel 3300 4800 2    50   Input ~ 0
THR
Text GLabel 2800 4200 1    50   Input ~ 0
VCC
Text GLabel 2300 4800 0    50   Input ~ 0
VCC
Text GLabel 1250 3900 0    50   Input ~ 0
VCC
Wire Wire Line
	1350 3950 1350 3900
Wire Wire Line
	1250 3900 1350 3900
Connection ~ 1350 3900
Wire Wire Line
	1350 3900 1350 3800
Wire Wire Line
	1050 4250 1100 4250
Connection ~ 1100 4250
Wire Wire Line
	1100 4250 1350 4250
Wire Wire Line
	1350 4250 1350 4150
Connection ~ 1350 4250
Wire Wire Line
	1350 4250 1650 4250
Text GLabel 1050 4250 0    50   Input ~ 0
DIS
Wire Wire Line
	1100 4550 1100 4750
Wire Wire Line
	1100 4750 1250 4750
Wire Wire Line
	1550 4750 1650 4750
Wire Wire Line
	1650 4750 1650 4550
Text GLabel 1450 5000 2    50   Input ~ 0
THR
Text GLabel 1350 5000 0    50   Input ~ 0
TR
Wire Wire Line
	1350 5000 1400 5000
Connection ~ 1400 5000
Wire Wire Line
	1400 5000 1400 5050
Wire Wire Line
	1400 5000 1450 5000
Text GLabel 1700 3700 0    50   Input ~ 0
Q
$Comp
L Switch:SW_SPDT SW1
U 1 1
P 1100 900
F 0 "SW1" H 1100 1185 50  0000 C CNN
F 1 "Schalter" H 1100 1094 50  0000 C CNN
F 2 "Switches:SWITCH_SPDT_PTH_11.6X4.0MM" H 1100 900 50  0001 C CNN
F 3 "~" H 1100 900 50  0001 C CNN
	1    1100 900 
	1    0    0    -1  
$EndComp
NoConn ~ 1300 1000
Wire Wire Line
	1250 1700 1250 1150
Wire Wire Line
	1250 1150 1650 1150
Connection ~ 1650 1150
Wire Wire Line
	1250 2000 1250 2650
Wire Wire Line
	1250 2650 1650 2650
Connection ~ 1650 2650
Wire Wire Line
	1650 1150 1950 1150
Wire Wire Line
	2200 2650 2750 2650
Wire Wire Line
	1950 1100 1950 1150
Connection ~ 1950 1150
Wire Wire Line
	1950 1150 2200 1150
Wire Wire Line
	2800 5000 2800 5400
Wire Wire Line
	1900 5400 2800 5400
Wire Wire Line
	2300 4600 1900 4600
Wire Wire Line
	1700 3700 1800 3700
$Comp
L Device:R_Small R11
U 1 1
P 1800 3900
F 0 "R11" H 1859 3946 50  0000 L CNN
F 1 "10k" H 1859 3855 50  0000 L CNN
F 2 "Resistor_SMD:R_0805_2012Metric" H 1800 3900 50  0001 C CNN
F 3 "~" H 1800 3900 50  0001 C CNN
F 4 "C17414" H 1800 3900 50  0001 C CNN "LCSC Part #"
	1    1800 3900
	1    0    0    -1  
$EndComp
Wire Wire Line
	1800 3800 1800 3700
Connection ~ 1800 3700
Wire Wire Line
	1800 3700 1850 3700
Wire Wire Line
	1800 4050 2150 4050
Wire Wire Line
	2150 4050 2150 4100
Wire Wire Line
	2150 4050 2150 3900
Connection ~ 2150 4050
Wire Wire Line
	1800 4050 1800 4000
$Comp
L Mechanical:MountingHole_Pad H1
U 1 1
P 7850 950
F 0 "H1" H 7950 999 50  0000 L CNN
F 1 "MountingHole_Pad" H 7950 908 50  0000 L CNN
F 2 "MountingHole:MountingHole_3.2mm_M3_Pad_Via" H 7850 950 50  0001 C CNN
F 3 "~" H 7850 950 50  0001 C CNN
	1    7850 950 
	1    0    0    -1  
$EndComp
$Comp
L Mechanical:MountingHole_Pad H2
U 1 1
P 8200 950
F 0 "H2" H 8300 999 50  0000 L CNN
F 1 "MountingHole_Pad" H 8300 908 50  0000 L CNN
F 2 "MountingHole:MountingHole_3.2mm_M3_Pad_Via" H 8200 950 50  0001 C CNN
F 3 "~" H 8200 950 50  0001 C CNN
	1    8200 950 
	1    0    0    -1  
$EndComp
$Comp
L Mechanical:MountingHole_Pad H3
U 1 1
P 8550 950
F 0 "H3" H 8650 999 50  0000 L CNN
F 1 "MountingHole_Pad" H 8650 908 50  0000 L CNN
F 2 "MountingHole:MountingHole_3.2mm_M3_Pad_Via" H 8550 950 50  0001 C CNN
F 3 "~" H 8550 950 50  0001 C CNN
	1    8550 950 
	1    0    0    -1  
$EndComp
$Comp
L Mechanical:MountingHole_Pad H4
U 1 1
P 8850 950
F 0 "H4" H 8950 999 50  0000 L CNN
F 1 "MountingHole_Pad" H 8950 908 50  0000 L CNN
F 2 "MountingHole:MountingHole_3.2mm_M3_Pad_Via" H 8850 950 50  0001 C CNN
F 3 "~" H 8850 950 50  0001 C CNN
	1    8850 950 
	1    0    0    -1  
$EndComp
Wire Wire Line
	7850 1050 8000 1050
Connection ~ 8200 1050
Wire Wire Line
	8200 1050 8550 1050
Connection ~ 8550 1050
Wire Wire Line
	8550 1050 8850 1050
$Comp
L power:GND #PWR03
U 1 1
P 8000 1050
F 0 "#PWR03" H 8000 800 50  0001 C CNN
F 1 "GND" H 8000 900 50  0000 C CNN
F 2 "" H 8000 1050 50  0001 C CNN
F 3 "" H 8000 1050 50  0001 C CNN
	1    8000 1050
	1    0    0    -1  
$EndComp
Connection ~ 8000 1050
Wire Wire Line
	8000 1050 8200 1050
Text Notes 3750 1050 0    59   Italic 0
red LEDs: Vf=2.0V (nominal); I=20mA
$Comp
L Device:D D21
U 1 1
P 1250 1850
F 0 "D21" V 1296 1770 50  0000 R CNN
F 1 "1N4148F" V 1205 1770 50  0000 R CNN
F 2 "Diode_SMD:D_SOD-123" H 1250 1850 50  0001 C CNN
F 3 "~" H 1250 1850 50  0001 C CNN
F 4 "C81598" V 1250 1850 50  0001 C CNN "LCSC Part #"
	1    1250 1850
	0    -1   -1   0   
$EndComp
Wire Wire Line
	1650 2650 1950 2650
Text GLabel 1950 2750 3    50   Input ~ 0
Diodes-
Text GLabel 2150 3500 1    50   Input ~ 0
Diodes-
Wire Wire Line
	1950 2750 1950 2650
Connection ~ 1950 2650
Wire Wire Line
	1950 2650 2200 2650
$Comp
L _Custom:IRFZ44NPBF IRFZ1
U 1 1
P 2150 3700
F 0 "IRFZ1" H 2313 3746 50  0000 L CNN
F 1 "IRFZ44NPBF" H 2313 3655 50  0000 L CNN
F 2 "_Custom:IRFZ44N-TO-220_Horizontal_" H 2150 3700 50  0001 L BNN
F 3 "" H 2150 3700 50  0001 L BNN
	1    2150 3700
	1    0    0    -1  
$EndComp
$EndSCHEMATC
